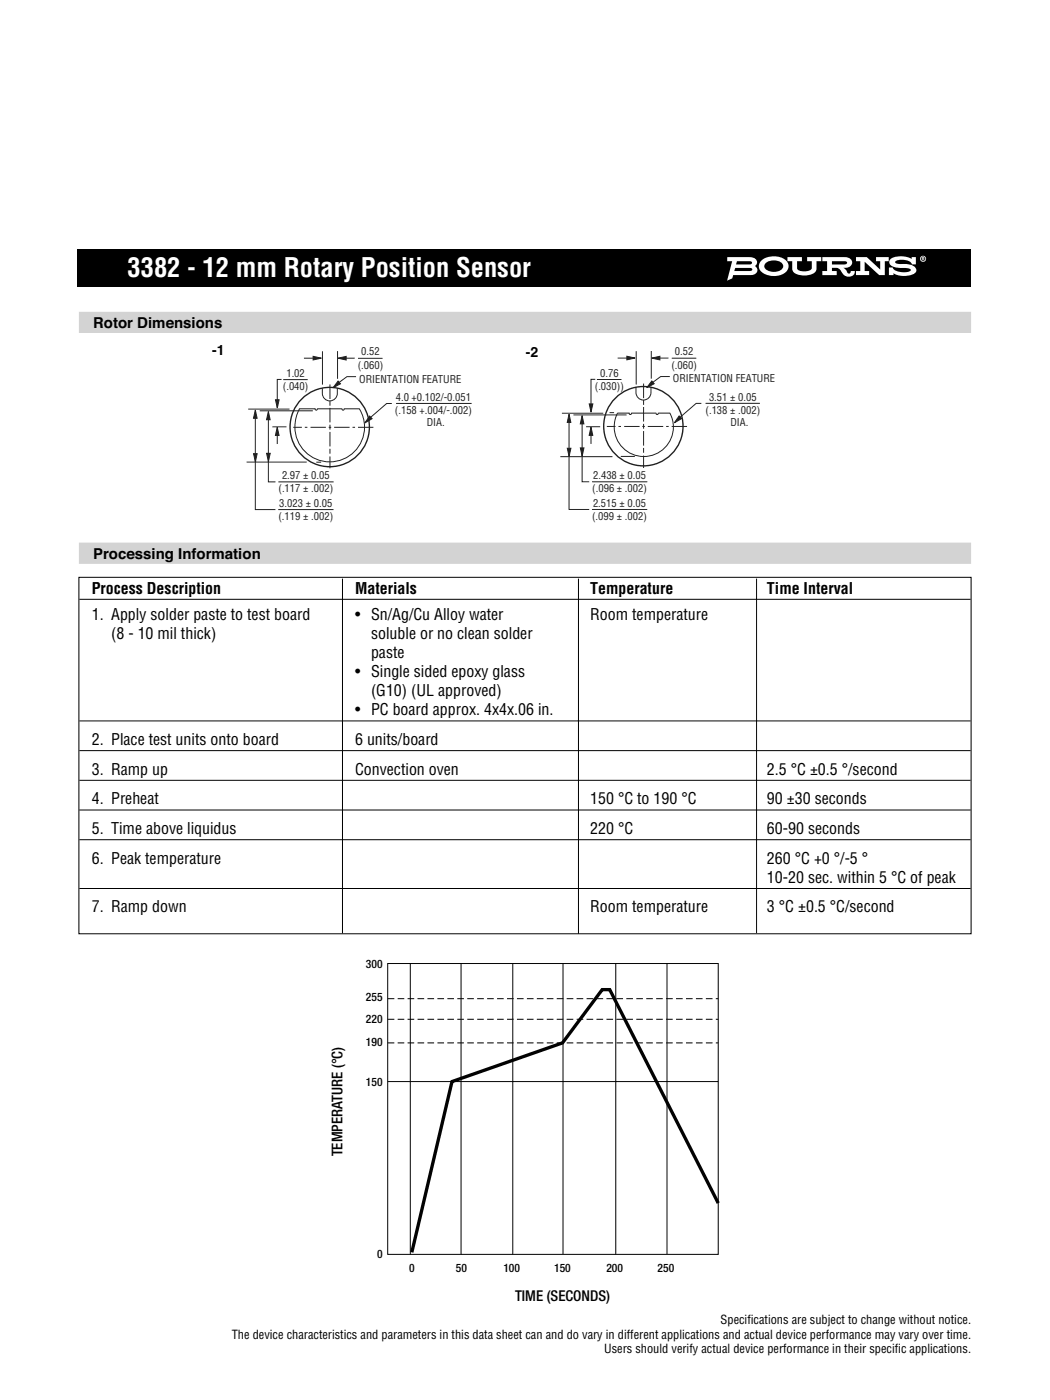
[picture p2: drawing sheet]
<svg xmlns="http://www.w3.org/2000/svg" width="210mm" height="279mm" viewBox="0 0 210 279" stroke-linecap="round" stroke-linejoin="round" font-family="sans-serif">
<path d="M15.4 49.7h178.4v7.5h-178.4z" fill="#000"/>
<path d="M15.7 110.4h178.1" fill="none" stroke="#d1d3d4" stroke-width="4.2" stroke-linecap="butt"/>
<path d="M15.7 115.2h178.1v71.2h-178.1zM15.8 119.6h177.9M68.4 115.5v70.7M115.4 115.5v70.9M151 115.5v70.7M15.8 143.9h177.9M15.8 149.8h177.9M15.8 155.7h177.9M15.8 161.7h177.9M15.8 167.6h177.9M15.8 177.3h177.9" fill="none" stroke="#000" stroke-width=".2"/>
<path d="M77.4 192.3h65.9v58h-65.9zM81.9 192.3v58M92 192.3v58M102.3 192.3v58M112.4 192.3v58M122.9 192.3v58M133.1 192.3v58M77.4 215.8h65.9" fill="none" stroke="#010202" stroke-width=".2"/>
<path d="M77.4 199.3h65.9M77.4 208.1h65.9M77.4 203.4h65.9" fill="none" stroke="#010202" stroke-width=".2" stroke-dasharray="1.3 .7" stroke-linecap="butt"/>
<path d="M143.3 240.1l-21.6-42.6h-1.5l-7.9 10.6-22.1 7.8-8 34" fill="none" stroke="#010202" stroke-width=".66" stroke-linecap="butt"/>
<g fill="#fff">
<path d="M157.2 51.3h2.8v.8h-.9v1.4a1.59 1.59 0 0 0 1.8 .6 .95 .95 0 0 0 1.1-1v-1h-.9v-.8h2.8v.8h-.9v1.5a2.1 2.1 0 0 1-2.4 1.4 2.91 2.91 0 0 1-2.4-.9l-.1-2h-.9z"/>
<path d="M170.8 51.3h2.2l2.7 2.5v-1.7h-.9v-.8h2.6v.8h-.8v2.8h-1.1l-2.9-2.7v1.9h.9v.8h-2.7v-.8h.9v-2h-.9z"/>
<path d="M177.9 51.6a4.5 4.5 0 0 1 4 .1v-.4h.9v1.5h-.8a2.21 2.21 0 0 0-2.7-.9l-.6 .3v.2l.5 .3h1a2.68 2.68 0 0 1 2.6 .9 .91 .91 0 0 1-.8 1.2 4.4 4.4 0 0 1-3.7-.3v.4h-.9v-1.5h.8a2.17 2.17 0 0 0 2.2 .9l1.1-.1 .3-.3a2.62 2.62 0 0 0-2.3-.4 2.54 2.54 0 0 1-1.9-.8l-.1-.4 .1-.4z"/>
<path d="M184.1 51.4v.2h.2v-.1zM184 51.3l.4 .1v.3l.1 .3h-.2l-.1-.3-.1 .3h-.1zM183.8 51.6a.47 .47 0 0 0 .9 0 .47 .47 0 0 0-.9 0zM183.6 51.7a.61 .61 0 0 1 1.2 0 .61 .61 0 0 1-1.2 0z"/>
<path d="M146.7 53.5h3h.3l.1 .3-.1 .2-.5 .1h-3zM147.1 52.1h2.6l.3 .2 .1 .3a2.4 2.4 0 0 1-1.8 .2h-1.4zM145.1 51.3v.8h1l-1 3.9 1-.4 .2-.7h3.1a1.24 1.24 0 0 0 1.7-1.3l-.4-.5a.93 .93 0 0 0 .4-1.1 .93 .93 0 0 0-.9-.6z"/>
<path d="M152.9 52.5a2.59 2.59 0 0 1 3.3 .3 1.1 1.1 0 0 1-1.1 1.4 2 2 0 0 1-2.6-1.1zM152 51.9a1.58 1.58 0 0 0-.5 1.6 1.58 1.58 0 0 0 1.1 1.2 3.8 3.8 0 0 0 4.5-.7 1.72 1.72 0 0 0-1.3-2.6 4.2 4.2 0 0 0-3.8 .5z"/>
<path d="M166 52.1h2.6l.4 .2v.3a2.41 2.41 0 0 1-1.6 .2h-1.4zM164.1 51.3v.8h1v2h-1v.8h2.9v-.8h-1v-.6a1.6 1.6 0 0 1 2 .9 1.42 1.42 0 0 0 1.3 .8 1.42 1.42 0 0 0 1.3-.7v-.4h-.8l-.1 .3-.2 .2a.59 .59 0 0 1-.6-.6l-.6-.6a1.2 1.2 0 0 0 1.4-.2 1.2 1.2 0 0 0 .2-1.4l-.8-.4-.5-.1z"/>
</g>
<path d="M15.7 64.3h178.1" fill="none" stroke="#d1d3d4" stroke-width="4.2" stroke-linecap="butt"/>
<path d="M67.5 76l.4 .6-1.4 .8z" fill="#231f20"/>
<path d="M67.5 76l.4 .6-1.4 .8zM71.1 75.2h-1.9l-1.7 1.3M79 80.5h15.1" fill="none" stroke="#231f20" stroke-width=".2"/>
<path d="M73.8 83l.5 .6-1.5 .8z" fill="#231f20"/>
<path d="M49.2 92.2h12M73.8 83l.5 .6-1.5 .8zM78.2 80.5h-1l-3.4 2.9" fill="none" stroke="#231f20" stroke-width=".2"/>
<path d="M51 81.8l.3 1.7h-.7z" fill="#231f20"/>
<path d="M51 81.8l.3 1.7h-.7z" fill="none" stroke="#231f20" stroke-width=".2"/>
<path d="M50.6 90.5h.7l-.3 1.7z" fill="#231f20"/>
<path d="M50.6 90.5h.7l-.3 1.7zM51 83v18.7h4M55.5 101.7h11.1" fill="none" stroke="#231f20" stroke-width=".2"/>
<path d="M53.2 90.5h.7l-.3 1.6z" fill="#231f20"/>
<path d="M53.2 90.5h.7l-.3 1.6z" fill="none" stroke="#231f20" stroke-width=".2"/>
<path d="M53.6 82.1l.3 1.7h-.7z" fill="#231f20"/>
<g fill="none" stroke="#231f20" stroke-width=".2">
<path d="M56.5 75.8h4.9M64.3 77.5a1.97 1.97 0 0 0 1.1 2.4 1.5 1.5 0 0 0 1.9-1.4v-1M65.8 76.7v2.9M71.5 71.5h4.8M49.5 81.6h8.3M53.6 82.1l.3 1.7h-.7zM53.6 82.8v13.4h1.4M54.4 85.2h2.8M55.5 96.2h11.1M58.5 85.3h1.7M60.8 85.3h.5M62 85.3h3"/>
<path d="M62.9 81.5l.2 .4 .2-.4M62.9 81.6h-3.1a7 7 0 0 0 5.9 10.6 7 7 0 0 0 6-10.6h-3M63.1 92.2h1M63.4 81.6h4.8M65.6 85.3h.5M65.8 80v1M65.8 81.4v2.9M65.8 84.8v.9M65.8 86.2v2.9M65.8 89.6v.9M65.8 91.1v2.4M66.7 85.3h3.1"/>
<path d="M68.2 81.5l.3 .4 .2-.4M70.4 85.3h.5M71.4 85.3h3.1"/>
</g>
<circle cx="65.8" cy="85.2" r="7.9" fill="none" stroke="#231f20" stroke-width=".28"/>
<path d="M55.3 85.3l.4 1.6h-.7z" fill="#231f20"/>
<path d="M56.2 75.7h-.9v5.6M55.3 85.3l.4 1.6h-.7z" fill="none" stroke="#231f20" stroke-width=".2"/>
<path d="M55 79.8h.7l-.4 1.6z" fill="#231f20"/>
<path d="M55 79.8h.7l-.4 1.6zM64.4 70.1v6.7M67.4 70.1v5.5M55.3 85.5v3.1" fill="none" stroke="#231f20" stroke-width=".2"/>
<path d="M67.4 71.5l1.7-.4v.7z" fill="#231f20"/>
<path d="M60.7 71.5h3.3M67.4 71.5l1.7-.4v.7z" fill="none" stroke="#231f20" stroke-width=".2"/>
<path d="M62.5 71.1l1.6 .4-1.6 .3z" fill="#231f20"/>
<g fill="none" stroke="#231f20" stroke-width=".2">
<path d="M62.5 71.1l1.6 .4-1.6 .3zM67.7 71.5h3.1M126.9 77.3a1.97 1.97 0 0 0 1 2.5 1.5 1.5 0 0 0 2-1.5v-1M128.4 76.6v2.9M128.4 79.8v1M51.8 82h10.6M121.1 85.1h1.7M121.6 82.4h1M123.2 82.4a5.9 5.9 0 0 0 5.3 8.7 5.9 5.9 0 0 0 5.2-8.7M123.4 85.1h.5M123.9 91.1h2.8M124.6 85.1h3"/>
<path d="M128.2 85.1h.5M128.4 81.2v2.9M128.4 84.6v1M128.4 86v2.9M128.4 89.4v1M128.4 90.9v2.5M129.3 85.1h3.1M132.9 85.1h.6M134 85.1h3.1"/>
</g>
<circle cx="128.4" cy="85.1" r="7.9" fill="none" stroke="#231f20" stroke-width=".28"/>
<path d="M130.1 76l.5 .6-1.5 .8z" fill="#231f20"/>
<path d="M130.1 76l.5 .6-1.5 .8zM133.7 75.1h-1.8l-1.8 1.3M140.8 80.5h10.9" fill="none" stroke="#231f20" stroke-width=".2"/>
<path d="M135.5 83l.5 .5-1.4 .9z" fill="#231f20"/>
<path d="M111.8 91.1h10.4M135.5 83l.5 .5-1.4 .9zM140 80.5h-1.1l-3.3 2.9" fill="none" stroke="#231f20" stroke-width=".2"/>
<path d="M113.6 82.7l.3 1.6h-.7z" fill="#231f20"/>
<path d="M113.6 82.7l.3 1.6h-.7z" fill="none" stroke="#231f20" stroke-width=".2"/>
<path d="M113.2 89.5h.7l-.3 1.6z" fill="#231f20"/>
<path d="M113.2 89.5h.7l-.3 1.6zM113.6 83.8v17.9h4M118.1 101.7h11.1" fill="none" stroke="#231f20" stroke-width=".2"/>
<path d="M115.8 89.4h.7l-.3 1.6z" fill="#231f20"/>
<path d="M115.8 89.4h.7l-.3 1.6z" fill="none" stroke="#231f20" stroke-width=".2"/>
<path d="M116.2 83l.3 1.6h-.7z" fill="#231f20"/>
<path d="M119.1 75.7h4.9M134.1 71.5h4.9M112.1 82.5h8.3M116.2 83l.3 1.6h-.7zM116.2 83.6v12.5h1.4M117 85.2h2.8M118.2 96.1h11" fill="none" stroke="#231f20" stroke-width=".2"/>
<path d="M117.9 85.2l.4 1.7h-.7z" fill="#231f20"/>
<path d="M118.8 75.7h-.9v6.4M117.9 85.2l.4 1.7h-.7z" fill="none" stroke="#231f20" stroke-width=".2"/>
<path d="M117.6 80.6h.7l-.3 1.6z" fill="#231f20"/>
<path d="M127 70.1v6.6M130 70.1v5.5M117.6 80.6h.7l-.3 1.6zM117.9 85.5v3.1" fill="none" stroke="#231f20" stroke-width=".2"/>
<path d="M130.1 71.5l1.6-.4v.7z" fill="#231f20"/>
<path d="M123.3 71.5h3.3M130.1 71.5l1.6-.4v.7z" fill="none" stroke="#231f20" stroke-width=".2"/>
<path d="M125.1 71.1l1.6 .4-1.6 .3z" fill="#231f20"/>
<path d="M125.1 71.1l1.6 .4-1.6 .3zM130.3 71.5h3.1M114.4 82.8h10.7M123.2 82.5h2.4M125.6 82.4l.2 .3 .2-.3M126.1 82.5h4.8M130.9 82.4l.3 .3 .2-.3M131.4 82.5h2.4" fill="none" stroke="#231f20" stroke-width=".2"/>
<text font-size="5.3" fill="#fff" x="25.4" y="55.2">3382 - 12 mm Rotary Position Sensor</text>
<g font-size="3.2">
<text x="18.3" y="118.5">Process Description</text>
<text x="70.9" y="118.5">Materials</text>
<text x="117.8" y="118.5">Temperature</text>
<text x="153.1" y="118.5">Time Interval</text>
<text x="18.3" y="123.7">1. Apply solder paste to test board</text>
<text x="70.9" y="123.7">• Sn/Ag/Cu Alloy water</text>
<text x="117.8" y="123.7">Room temperature</text>
<text x="22.2" y="127.5">(8 - 10 mil thick)</text>
<text x="74" y="131.3">paste</text>
<text x="74" y="127.5">soluble or no clean solder</text>
<text x="70.9" y="135.1">• Single sided epoxy glass</text>
<text x="70.9" y="142.7">• PC board approx. 4x4x.06 in.</text>
<text x="74" y="138.9">(G10) (UL approved)</text>
<text x="18.3" y="148.7">2. Place test units onto board</text>
<text x="70.9" y="148.7">6 units/board</text>
<text x="18.3" y="154.6">3. Ramp up</text>
<text x="70.9" y="154.6">Convection oven</text>
<text x="153.1" y="154.6">2.5 °C ±0.5 °/second</text>
<text x="18.3" y="160.5">4. Preheat</text>
<text x="117.8" y="160.5">150 °C to 190 °C</text>
<text x="153.1" y="160.5">90 ±30 seconds</text>
<text x="18.3" y="166.4">5. Time above liquidus</text>
<text x="117.8" y="166.4">220 °C</text>
<text x="153.1" y="166.4">60-90 seconds</text>
<text x="18.3" y="172.4">6. Peak temperature</text>
<text x="153.1" y="172.4">260 °C +0 °/-5 °</text>
<text x="153.1" y="176.2">10-20 sec. within 5 °C of peak</text>
<text x="18.3" y="182.1">7. Ramp down</text>
<text x="117.8" y="182.1">Room temperature</text>
<text x="153.1" y="182.1">3 °C ±0.5 °C/second</text>
</g>
<g font-size="3">
<text x="18.6" y="65.4">Rotor Dimensions</text>
<text x="18.6" y="111.5">Processing Information</text>
</g>
<g font-size="3" fill="#010202">
<text x="68.4" y="230.8" transform="rotate(-90 68.4 230.8)">TEMPERATURE (°C)</text>
<text x="102.8" y="259.7">TIME (SECONDS)</text>
</g>
<g font-size="2.8">
<text x="42.3" y="70.8">-1</text>
<text x="104.9" y="71.2">-2</text>
</g>
<g font-size="2.5">
<text x="46.3" y="267.1">The device characteristics and parameters in this data sheet can and do vary in different applications and actual device performance may vary over time.</text>
<text x="120.6" y="269.9">Users should verify actual device performance in their specifc applications.</text>
<text x="143.8" y="264.3">Specifcations are subject to change without notice.</text>
<text x="149.2" y="264.3">i</text>
<text x="178.6" y="269.9">i</text>
</g>
<g font-size="2.3" fill="#010202">
<text x="73" y="193.1">300</text>
<text x="73" y="199.8">255</text>
<text x="73" y="204.1">220</text>
<text x="73" y="208.8">190</text>
<text x="73" y="216.7">150</text>
<text x="75.3" y="251.1">0</text>
<text x="81.6" y="253.9">0</text>
<text x="91" y="253.9">50</text>
<text x="100.5" y="253.9">100</text>
<text x="110.6" y="253.9">150</text>
<text x="121" y="253.9">200</text>
<text x="131.2" y="253.9">250</text>
</g>
<g font-size="2.1" fill="#231f20">
<text x="72.1" y="70.9">0.52</text>
<text x="134.7" y="70.9">0.52</text>
<text x="56.4" y="77.8">(.040)</text>
<text x="57.2" y="75.2">1.02</text>
<text x="71.4" y="73.6">(.060)</text>
<text x="71.7" y="76.4">ORIENTATION FEATURE</text>
<text x="118.7" y="77.8">(.030))</text>
<text x="119.8" y="75.2">0.76</text>
<text x="134" y="73.6">(.060)</text>
<text x="134.3" y="76.3">ORIENTATION FEATURE</text>
<text x="78.8" y="82.7">(.158 +.004/-.002)</text>
<text x="79" y="80">4.0 +0.102/-0.051</text>
<text x="140.8" y="82.7">(.138 ± .002)</text>
<text x="141.5" y="80">3.51 ± 0.05</text>
<text x="85.2" y="85.1">DIA.</text>
<text x="145.8" y="85.1">DIA.</text>
<text x="56.3" y="95.6">2.97 ± 0.05</text>
<text x="118.4" y="95.6">2.438 ± 0.05</text>
<text x="55.6" y="98.2">(.117 ± .002)</text>
<text x="55.7" y="101.1">3.023 ± 0.05</text>
<text x="118.2" y="98.2">(.096 ± .002)</text>
<text x="118.3" y="101.1">2.515 ± 0.05</text>
<text x="55.6" y="103.8">(.119 ± .002)</text>
<text x="118.2" y="103.7">(.099 ± .002)</text>
</g>
</svg>
